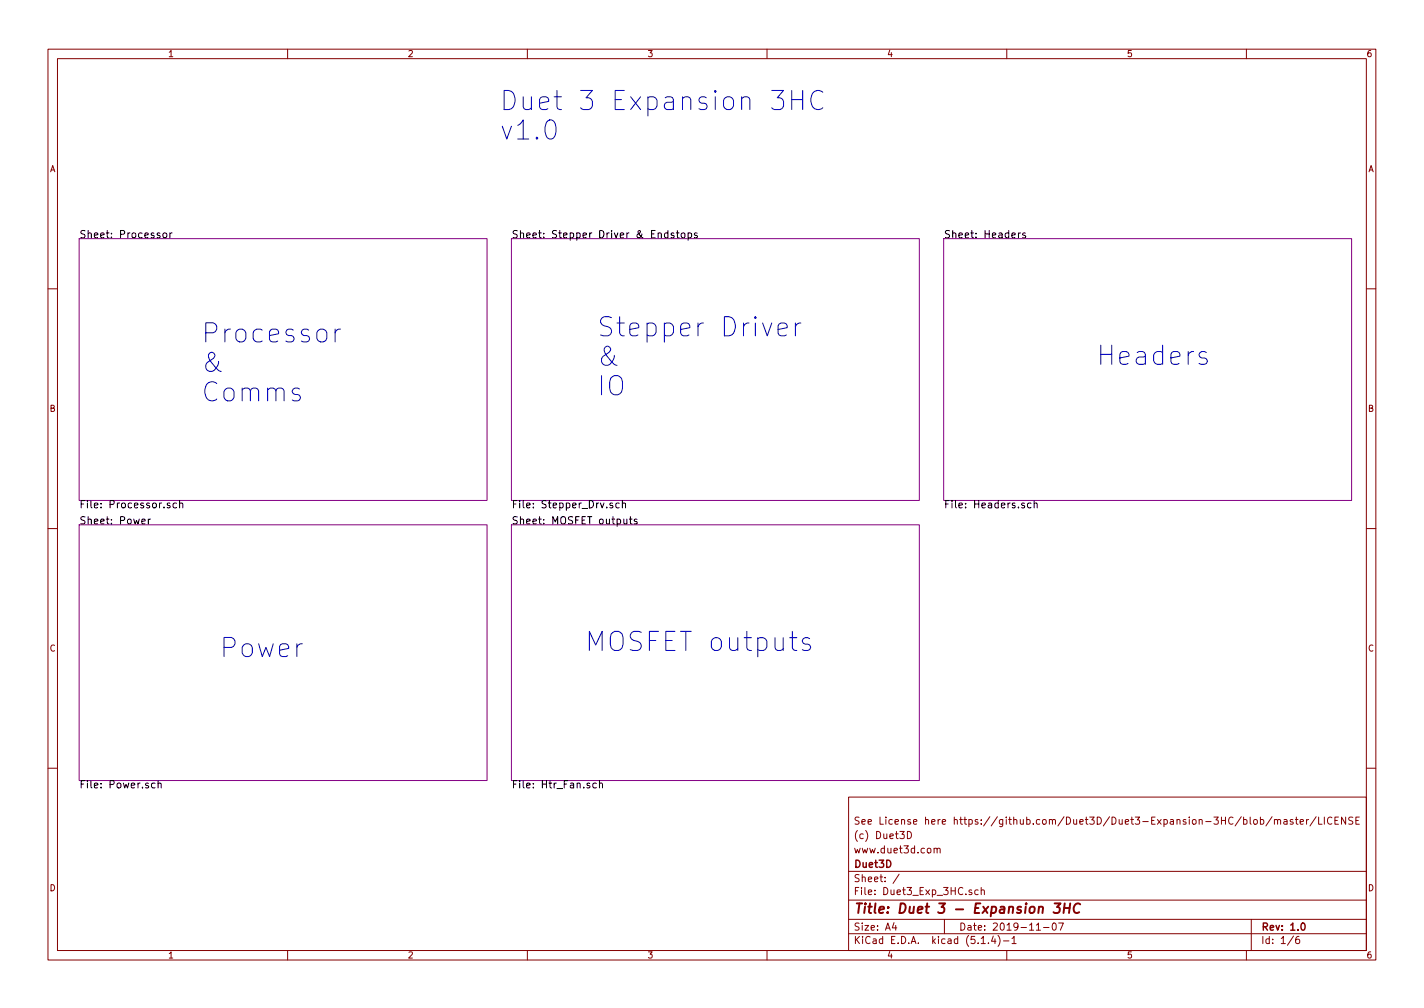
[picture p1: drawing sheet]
<svg xmlns="http://www.w3.org/2000/svg" width="297mm" height="210mm" viewBox="0 0 297 210" stroke-linecap="round" stroke-linejoin="round" font-family="sans-serif">
<g fill="none" stroke="#840000" stroke-width=".21">
<path d="M10 10.3h277v189.9h-277zM12 12.2h273v186.1h-273zM60 10.3v1.9M110 10.3v1.9M160 10.3v1.9M210 10.3v1.9M260 10.3v1.9M10 60.2h2M285 60.2h2M10 110.3h2M285 110.3h2M10 160.2h2"/>
<path d="M177 166.3h108v32h-108zM189.3 173.4a.75 .75 0 0 1 .8 .8 .75 .75 0 0 1-.8 .7zM194.8 177.1l.2-.2 .4 .1 .1 .9M194.8 176.9v1M195.5 177.1l.2-.2 .4 .1v.9M261.6 171.1l.2-.2 .4 .2v.7l-.2 .1-.4-.1zM262.9 171l.4-.1 .3 .3-.1 .7h-.6M262.9 170.4v1.5M265.4 170.4l-1.3 1.9M265.8 171.1l.3-.2 .3 .1 .1 .9M265.8 170.9v1M266.5 171.1l.2-.2 .4 .1v.9"/>
<path d="M267.8 171h.6l.1 .9M268.5 171.3l-.5 .1-.2 .2 .2 .3h.5M269.7 171l-.4-.1-.2 .2 .1 .3 .5 .1v.4h-.6M270.2 170.9h.6M270.4 170.4v1.3l.4 .2M271.2 171.4l.7-.1-.1-.3-.4-.1-.2 .2 .1 .8h.5M272.5 170.9v1M273 170.9l-.5 .3M274.5 170.4l-1.2 1.9M275.1 170.4v1.5h.7M276.3 170.4v1.5M277.8 170.6a.59 .59 0 0 0-.7 0 .59 .59 0 0 0-.2 .7 .56 .56 0 0 0 .3 .6 .56 .56 0 0 0 .6-.1"/>
<path d="M278.5 171.1h.5M279.2 170.4h-.7v1.5h.7M280.7 170.4v1.5l-.9-1.5v1.5M282.2 170.5l-.6-.1-.3 .3 .2 .4 .6 .3v.4l-.2 .1h-.6M282.8 171.1h.5M283.5 170.4h-.7v1.5h.7M285 160.2h2M60 198.3v1.9M110 198.3v1.9M160 198.3v1.9M177 194.8h108M177 191.8h108"/>
<path d="M177 187.8h108M177 181.8h108M186.5 192.5l-.4 1h1M186.8 193v1M187.6 182.3l-1.3 2M197 191.8v3M202.7 185.7l-.4-.1-.2 .2 .1 .2 .5 .2v.3h-.6M204 185.7l-.4-.1-.3 .3 .1 .6 .2 .1 .4-.1M204.7 185.7l.2-.1 .4 .1v.9M204.7 196.8h.8M204.7 185.1v1.5M206.2 196.7v.1"/>
<path d="M207.2 195.2l-.4 1.1h.9M207.5 195.8v1M208.2 195.1a1.71 1.71 0 0 1 0 2.3M209.3 196.3h1.2M210 198.3v1.9M211.1 195.8l.4-.5v1.5M211.1 196.8h.9M216.2 194h.8M217.7 193.5h1.1M219.6 192.7l.4-.2a.86 .86 0 0 1-.2 1.5l-.2-.1-.1-.4zM220.8 192.5h1l-.6 1.5M260 198.3v1.9"/>
<path d="M261 191.8v6.5M269.8 195.2l-1.2 2M271 195.3l-.4 .1a.96 .96 0 0 0 0 1.4l.4-.1 .1-.5-.3-.3-.4 .1-.1 .2"/>
</g>
<path d="M271.5 192.7l.2-.2a.8 .8 0 0 1 .6 .8 .8 .8 0 0 1-.6 .7l-.3-.5z" fill="none" stroke="#840000" stroke-width=".3"/>
<path d="M220 188.4h1.2l-.7 .8a.48 .48 0 0 1 .6 .4l-.1 .5-.2 .2-.8 .1-.2-.1M222 189.4h1.1M222.1 188.4l-.3 2M223.2 188.4l-.2 2M225.3 188.6a1.02 1.02 0 0 0-1.3 .4 1.02 1.02 0 0 0 .2 1.3l.5 .1 .4-.1" fill="none" stroke="#840000" stroke-width=".41"/>
<path d="M16.5 49.8h85.1v54.6h-85.1zM106.7 49.8h85.1v54.6h-85.1zM196.8 49.8h85.1v54.6h-85.1zM16.5 109.5h85.1v53.3h-85.1zM106.7 109.5h85.1v53.3h-85.1z" fill="none" stroke="#840084" stroke-width=".21"/>
<g fill="none" stroke="#000" stroke-width=".21">
<path d="M34.1 48.7l.2-.1 .4 .1 .1 .6-.2 .2-.3 .1-.2-.2zM35.4 48.6v1M35.9 48.6l-.5 .3M139.3 48.7l-.4-.1-.3 .3 .2 .6h.5M139.3 48.1v1.5M140.6 48.7l-.4-.1-.2 .2 .1 .2 .5 .2v.3h-.6M141.1 48.6h.6M141.3 48.1v1.3l.4 .2M142.2 48.7l.2-.1 .4 .1 .1 .6-.2 .2-.3 .1-.2-.2zM143.5 48.7l.5-.1 .3 .3-.2 .6h-.6M143.5 48.6v1.5M145.4 48.7l-.3-.1-.3 .2 .1 .2 .5 .2v.3h-.6"/>
<path d="M212.4 48.6v1M212.9 48.6l-.5 .3M213.9 48.7l-.4-.1-.2 .2 .1 .2 .5 .2v.3h-.6M29.6 108.8l.7-.2-.1-.2-.4-.1-.2 .2v.7h.6M30.9 108.3v1M31.4 108.3l-.5 .3M35.4 105l-.3-.1-.2 .2v.3l.5 .1v.4h-.5M36.8 105l-.4-.1-.3 .3 .1 .7h.6M37.5 105l.2-.1 .3 .1 .1 .9M37.5 104.4v1.5M127.8 105l-.4-.1-.2 .2 .1 .3 .5 .1v.4h-.6M129.2 105l-.5-.1-.3 .3 .2 .7h.6"/>
<path d="M129.8 105l.2-.1 .4 .1 .1 .9M129.8 104.4v1.5M130.1 108.3l.1 .9 .4 .1 .2-.2M130.8 108.3v1M131.3 108.3h.6M131.5 107.8v1.3l.4 .2M132.9 108.4l-.4-.1-.2 .2 .1 .2 .5 .2v.3h-.6M215.1 105l-.5-.1-.3 .3 .2 .7h.6M215.7 105l.2-.1 .4 .1 .1 .9M215.7 104.4v1.5M32.3 163.4l-.4-.1-.3 .3 .1 .7h.6M33 163.5l.2-.2 .4 .1v1"/>
<path d="M33 162.8v1.6M124.4 163.4l-.4-.1-.4 .3 .2 .7h.6M125 163.5l.2-.2 .4 .1 .1 1M125 162.8v1.6"/>
</g>
<path d="M161 18.9h2.4l-1.3 1.5a1.06 1.06 0 0 1 1.3 .8v.9l-.3 .6-.4 .2h-1.2l-.5-.4M165.2 18.9v4M167.4 18.9v4M171.6 19.2a1.5 1.5 0 0 0-1.7-.2 1.5 1.5 0 0 0-.8 1.6 1.7 1.7 0 0 0 .5 1.8 1.7 1.7 0 0 0 1.8 .3l.2-.2M165.2 20.8h2.2M69.9 68.7v2.6M71 68.7a1 1 0 0 0-1.1 .7M162.3 68.7l1.9-.4-.2-.7-.3-.2h-.8l-.4 .2-.2 .4v1.5l.2 .4 .4 .1h.8l.3-.1M165.9 67.4v2.6M167.1 67.4a1.05 1.05 0 0 0-1.2 .7M251.6 73.5l-.3-.2h-.6l-.4 .2-.2 .4 .2 .6 1.3 .3 .2 .4-.2 .6-.3 .2h-.8l-.4-.2M168.9 133.2l-.4-.2h-.6l-.3 .2-.2 .4 .2 .6 1.3 .3 .2 .4-.2 .6-.4 .2h-.8l-.3-.2" fill="none" stroke="#0000c2" stroke-width=".21"/>
<g font-size="5.6" fill="#0000c2">
<text x="104.1" y="23.1">Duet 3 Expansion 3HC</text>
<text x="104.1" y="29.2">v1.0</text>
<text x="41.9" y="71.5">Processor</text>
<text x="124.5" y="70.3">Stepper Driver</text>
<text x="41.9" y="77.7">&amp;</text>
<text x="124.5" y="76.4">&amp;</text>
<text x="228.6" y="76.2">Headers</text>
<text x="41.9" y="83.8">Comms</text>
<text x="124.5" y="82.5">IO</text>
<text x="45.7" y="137.2">Power</text>
<text x="121.9" y="135.9">MOSFET outputs</text>
</g>
<text font-size="2.8" fill="#840000" x="178" y="190.5">Title: Duet 3 - Expansion 3HC</text>
<g font-size="2.1">
<text x="16.5" y="49.7">Sheet: Processor</text>
<text x="106.7" y="49.7">Sheet: Stepper Driver &amp; Endstops</text>
<text x="196.8" y="49.7">Sheet: Headers</text>
<text x="16.5" y="106">File: Processor.sch</text>
<text x="106.7" y="106">File: Stepper_Drv.sch</text>
<text x="196.8" y="106">File: Headers.sch</text>
<text x="16.5" y="109.4">Sheet: Power</text>
<text x="106.7" y="109.4">Sheet: MOSFET outputs</text>
<text x="16.5" y="164.4">File: Power.sch</text>
<text x="106.7" y="164.4">File: Htr_Fan.sch</text>
</g>
<g font-size="2.1" fill="#840000">
<text x="178" y="172">See License here https://github.com/Duet3D/Duet3-Expansion-3HC/blob/master/LICENSE</text>
<text x="178" y="178">www.duet3d.com</text>
<text x="178" y="175">(c) Duet3D</text>
<text x="178" y="184">Sheet: /</text>
<text x="178" y="181">Duet3D</text>
<text x="178" y="186.7">File: Duet3_Exp_3HC.sch</text>
<text x="178" y="196.9">KiCad E.D.A. kicad (5.1.4)-1</text>
<text x="178" y="194.1">Size: A4</text>
<text x="200" y="194.1">Date: 2019-11-07</text>
<text x="263" y="194.1">Rev: 1.0</text>
<text x="263" y="196.9">Id: 1/6</text>
</g>
<g font-size="1.8" fill="#840000">
<text x="35" y="11.9">1</text>
<text x="85" y="11.9">2</text>
<text x="135" y="11.9">3</text>
<text x="185" y="11.9">4</text>
<text x="235" y="11.9">5</text>
<text x="285" y="11.9">6</text>
<text x="10.4" y="35.9">A</text>
<text x="285.4" y="35.9">A</text>
<text x="10.4" y="85.9">B</text>
<text x="285.4" y="85.9">B</text>
<text x="10.4" y="135.9">C</text>
<text x="285.4" y="135.9">C</text>
<text x="10.4" y="185.9">D</text>
<text x="285.4" y="185.9">D</text>
<text x="35" y="199.9">1</text>
<text x="85" y="199.9">2</text>
<text x="135" y="199.9">3</text>
<text x="185" y="199.9">4</text>
<text x="235" y="199.9">5</text>
<text x="285" y="199.9">6</text>
</g>
</svg>
